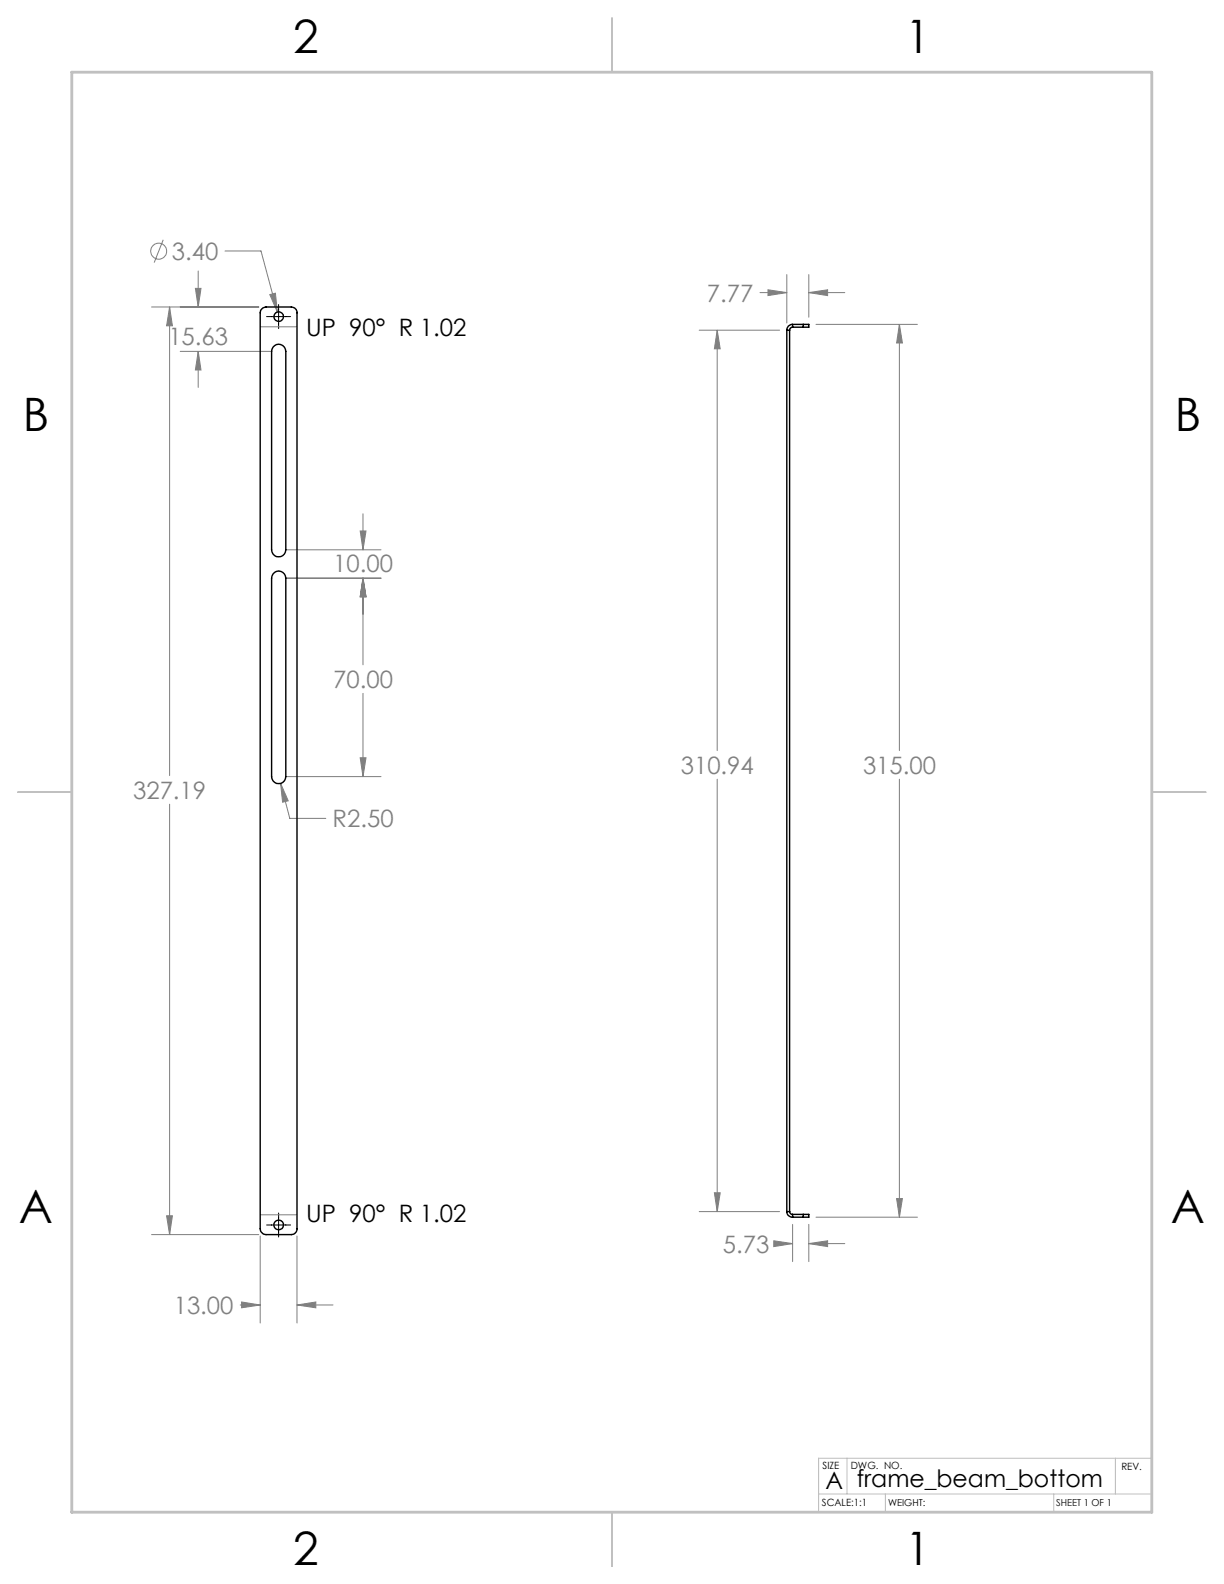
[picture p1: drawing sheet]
<svg xmlns="http://www.w3.org/2000/svg" width="216mm" height="279mm" viewBox="0 0 216 279" stroke-linecap="round" stroke-linejoin="round" font-family="sans-serif">
<g fill="none" stroke="#808080" stroke-width=".18">
<path d="M26.7 54.2h18.9M28.8 42.3l-1.6 4M29.9 54.2l.5 3.3h-1zM29.9 54.2v82.6M34.5 50.9h1l-.5 3.3zM35 47.8v6.4M39.7 44.3h6.3l2.9 10.7M45.9 57.6h6.5M47.6 52l1-.3 .3 3.3zM123.3 58.2h14.2M126.5 58.2l.5 3.3h-1zM126.5 58.2v74.2"/>
<path d="M134.1 51.6h4.7M135.5 51.1l3.3 .5-3.3 .5zM138.8 48.4v8.6M142.7 51.6l3.3-.5v1zM142.7 48.4v7.6M142.7 51.6h6.3M143.9 57.2h17.9M158.6 57.2l.6 3.3h-1zM158.6 57.2v75.2M31.8 62h16.1M35 62l.5 3.3h-1zM35 62v6.3"/>
<path d="M50.4 97h16.8M63.5 93.7h1.1l-.6 3.3zM64 90.6v6.4M50.4 102h16.8M64 102l.6 3.3h-1.1zM64 102v15.3M49.5 138.2l1.3 3.1-1 .2zM49.5 138.2l1.6 6.2h6.4M50.4 137h16.8M63.5 133.7h1.1l-.6 3.3zM64 122.3v14.7M126.5 137.4v76.3"/>
<path d="M158.6 137.4v77.3M29.9 141.9v75.9M26.7 217.8h18.9M29.4 214.5h1l-.5 3.3zM45.9 214.3h6.5M45.9 218v15.4M52.4 218v15.4M123.3 213.7h14.2M126 210.4h1l-.5 3.3zM136.5 218.9l3.3 .5-3.3 .5zM136.8 219.4h3M139.8 216v6.5"/>
<path d="M142.7 219.4l3.3-.5v1zM142.7 216v6.5M142.7 219.4h6.3M143.9 214.7h17.9M158.2 211.4h1l-.6 3.3zM42.4 230.2h3.5M42.6 229.7l3.3 .5-3.3 .5zM52.4 230.2l3.3-.5v1zM52.4 230.2h6.3"/>
<circle cx="28" cy="44.3" r="1.41"/>
</g>
<path d="M47 55.8h4.3M49.1 53.7v4.3M47 216.1h4.3M49.1 214v4.2" fill="none" stroke="#000" stroke-width=".18"/>
<path d="M149.4 257.2v6.3M196.7 257.2v6.3M203.2 257.2h-58.8v9.5M144.4 263.5h58.8M156.2 263.5v3.2M185.9 263.5v3.2" fill="none" stroke="#c0c0c0" stroke-width=".18"/>
<path d="M108 3.2v9.5M3.1 139.7h9.6M203.2 139.7h9.5M108 266.7v9.6" fill="none" stroke="#c0c0c0" stroke-width=".25"/>
<path d="M12.7 12.7h190.5v254h-190.5z" fill="none" stroke="#c0c0c0" stroke-width=".5"/>
<path d="M42.6 229.7l3.3 .5-3.3 .5zM52.4 230.2l3.3-.5v1zM29.4 214.5h1l-.5 3.3zM29.9 54.2l.5 3.3h-1zM63.5 133.7h1.1l-.6 3.3zM64 102l.6 3.3h-1.1zM49.5 138.2l.3 3.3 1-.2zM63.5 93.7h1.1l-.6 3.3zM64 102l.6 3.3h-1.1zM34.5 50.9h1l-.5 3.3zM35 62l.5 3.3h-1zM47.6 52l1.3 3-.3-3.3zM126.5 58.2l.5 3.3h-1zM126 210.4h1l-.5 3.3zM142.7 219.4l3.3-.5v1zM136.5 218.9l3.3 .5-3.3 .5zM135.5 51.1l3.3 .5-3.3 .5zM142.7 51.6l3.3-.5v1zM158.6 57.2l.6 3.3h-1zM158.2 211.4h1l-.6 3.3z" fill="#808080"/>
<g fill="none" stroke="#000" stroke-width=".25">
<path d="M46.1 54.6l.3-.3 .5-.1h4.5a1.02 1.02 0 0 1 1 1v161.5a1.02 1.02 0 0 1-1 1.1h-4.5a1.09 1.09 0 0 1-1-1.1v-161.5zM138.8 58.2h.5M138.8 58.2v155.5M139.3 58.2v155.5M139.8 57.7a.49 .49 0 0 0-.5 .5M139.8 57.2a.97 .97 0 0 0-1 1M139.8 57.2v.5M139.8 57.2h1.9M139.8 57.7h1.9M141.7 57.2h1v.5h-1M141.7 57.2v.5M48.4 61a1.25 1.25 0 0 1 2 1v35a1.25 1.25 0 0 1-1.2 1.2 1.25 1.25 0 0 1-1.3-1.2v-35l.3-.8z"/>
<path d="M48.4 101a1.25 1.25 0 0 1 2 1v35a1.25 1.25 0 0 1-1.2 1.2 1.25 1.25 0 0 1-1.3-1.2v-35l.3-.8zM138.8 213.7a.97 .97 0 0 0 1 1M138.8 213.7h.5M139.3 213.7a.49 .49 0 0 0 .5 .5M139.8 214.2v.5M139.8 214.2h1.9M139.8 214.7h1.9M141.7 214.2h1v.5h-1M141.7 214.2v.5"/>
<circle cx="49.1" cy="55.8" r=".84"/>
<circle cx="49.2" cy="216.1" r=".86"/>
</g>
<g font-size="8.1">
<text x="51.7" y="9.3">2</text>
<text x="159.7" y="9.3">1</text>
<text x="4" y="76">B</text>
<text x="207.2" y="76">B</text>
<text x="3.3" y="215.7">A</text>
<text x="206.5" y="215.7">A</text>
<text x="51.7" y="276">2</text>
<text x="159.7" y="276">1</text>
</g>
<g font-size="4.2" fill="#808080">
<text x="30.3" y="45.8">3.40</text>
<text x="124.7" y="53.2">7.77</text>
<text x="29.7" y="60.8">15.63</text>
<text x="58.8" y="101">10.00</text>
<text x="58.8" y="121.4">70.00</text>
<text x="120.1" y="136.5">310.94</text>
<text x="152.2" y="136.5">315.00</text>
<text x="23.5" y="140.9">327.19</text>
<text x="58.7" y="145.9">R2.50</text>
<text x="127.5" y="221">5.73</text>
<text x="30.6" y="231.8">13.00</text>
</g>
<g font-size="4.2">
<text x="54" y="59.2">UP 90° R 1.02</text>
<text x="54" y="215.6">UP 90° R 1.02</text>
<text x="145.6" y="262.7">A</text>
<text x="151.1" y="262.4">frame_beam_bottom</text>
</g>
<g font-size="1.8">
<text x="145.1" y="259">SIZE</text>
<text x="150.1" y="259.1">DWG. NO.</text>
<text x="197.8" y="259.2">REV.</text>
<text x="145" y="265.7">SCALE:1:1</text>
</g>
<g font-size="1.7">
<text x="156.7" y="265.7">WEIGHT:</text>
<text x="186.3" y="265.7">SHEET 1 OF 1</text>
</g>
</svg>
